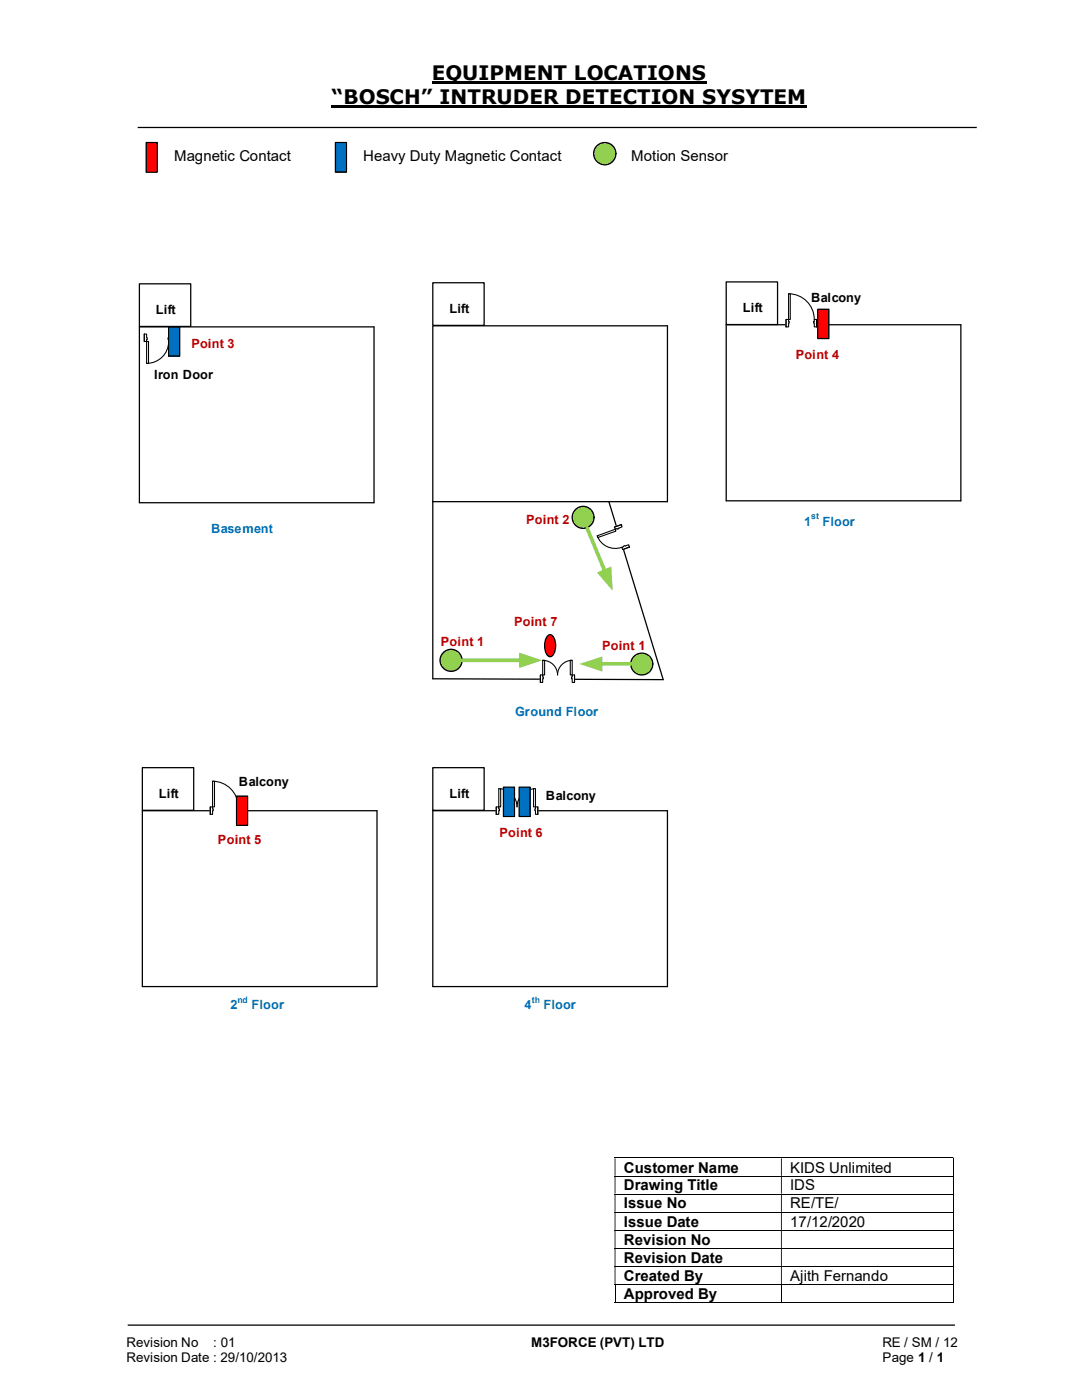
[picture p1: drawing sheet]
<svg xmlns="http://www.w3.org/2000/svg" width="216mm" height="279mm" viewBox="0 0 216 279" stroke-linecap="round" stroke-linejoin="round" font-family="sans-serif">
<path d="M86.1 16.5h54.9M66.2 21.3h94.8" fill="none" stroke="#000" stroke-width=".42"/>
<path d="M27.5 25.4h167.4M25.5 264.5h165" fill="none" stroke="#000" stroke-width=".25"/>
<g fill="none" stroke="#000" stroke-width=".2">
<path d="M122.6 231.1h67.6M122.6 234.7h67.6M122.6 238.3h67.6M190.3 231.2v3.5M190.3 234.8v3.4M190.3 238.4v3.5M122.6 241.9h67.6M122.6 245.5h67.6M122.6 249.1h67.6M122.6 252.7h67.6M122.6 256.3h67.6M122.6 260h33.2"/>
<path d="M122.7 256.4v3.7M155.9 256.4v3.7M156 260h34.2M190.3 242v3.4M190.3 245.6v3.4M190.3 249.2v3.4M190.3 252.8v3.4M190.3 256.4v3.7"/>
</g>
<g fill="#000">
<path d="M190.2 231h.2v.2h-.2zM122.6 231.2h.2v3.5h-.2zM155.8 231.2h.2v3.5h-.2z" fill-rule="evenodd"/>
<path d="M190.2 234.7h.2v.1h-.2zM122.6 234.8h.2v3.4h-.2zM155.8 234.8h.2v3.4h-.2z" fill-rule="evenodd"/>
<path d="M190.2 238.2h.2v.2h-.2zM122.6 238.4h.2v3.5h-.2zM155.8 238.4h.2v3.5h-.2z" fill-rule="evenodd"/>
<path d="M190.2 241.9h.2v.1h-.2zM122.6 242h.2v3.4h-.2zM155.8 242h.2v3.4h-.2z" fill-rule="evenodd"/>
<path d="M190.2 245.4h.2v.2h-.2zM122.6 245.6h.2v3.4h-.2zM155.8 245.6h.2v3.4h-.2z" fill-rule="evenodd"/>
<path d="M190.2 249h.2v.2h-.2zM122.6 249.2h.2v3.4h-.2zM155.8 249.2h.2v3.4h-.2z" fill-rule="evenodd"/>
<path d="M190.2 252.6h.2v.2h-.2zM122.6 252.8h.2v3.4h-.2zM155.8 252.8h.2v3.4h-.2z" fill-rule="evenodd"/>
</g>
<path d="M190.2 256.2h.2v.2h-.2zM190.2 259.9h.2v.2h-.2z" fill="#000"/>
<path d="M29.2 28.4h2.2v6h-2.2z" fill="#f00"/>
<path d="M29.2 28.4h2.2v6h-2.2zM27.8 65.2h46.8v35.1h-46.8zM86.4 100.1v35.4l45.9 .1-10.8-35.5" fill="none" stroke="#000" stroke-width=".25"/>
<path d="M27.8 56.6h10.3v8.6h-10.3z" fill="#fff"/>
<path d="M27.8 56.6h10.3v8.6h-10.3zM86.4 65h46.8v35.1h-46.8z" fill="none" stroke="#000" stroke-width=".25"/>
<path d="M86.4 56.4h10.2v8.5h-10.2z" fill="#fff"/>
<path d="M86.4 56.4h10.2v8.5h-10.2zM144.9 64.8h46.8v35.1h-46.8z" fill="none" stroke="#000" stroke-width=".25"/>
<path d="M144.9 56.3h10.3v8.5h-10.3z" fill="#fff"/>
<path d="M144.9 56.3h10.3v8.5h-10.3zM28.4 161.8h46.8v35.1h-46.8z" fill="none" stroke="#000" stroke-width=".25"/>
<path d="M28.4 153.2h10.3v8.5h-10.3z" fill="#fff"/>
<path d="M28.4 153.2h10.3v8.5h-10.3zM86.4 161.8h46.8v35.1h-46.8z" fill="none" stroke="#000" stroke-width=".25"/>
<path d="M86.4 153.2h10.2v8.5h-10.2z" fill="#fff"/>
<path d="M86.4 153.2h10.2v8.5h-10.2z" fill="none" stroke="#000" stroke-width=".25"/>
<path d="M109.2 127a.74 .74 0 0 1 .8-.3 .74 .74 0 0 1 .5 .6 3.3 3.3 0 0 1-.4 3.7 .79 .79 0 0 1-1.1-.6 3.7 3.7 0 0 1 .2-3.4z" fill-rule="evenodd" fill="#f00"/>
<path d="M109.2 127a.74 .74 0 0 1 .8-.3 .74 .74 0 0 1 .5 .6 3.3 3.3 0 0 1-.4 3.7 .79 .79 0 0 1-1.1-.6 3.7 3.7 0 0 1 .2-3.4z" fill="none" stroke="#000" stroke-width=".25"/>
<circle cx="90" cy="131.8" r="2.2" fill="#92d050"/>
<circle cx="90" cy="131.8" r="2.2" fill="none" stroke="#000" stroke-width=".25"/>
<circle cx="128.1" cy="132.5" r="2.19" fill="#92d050"/>
<circle cx="128.1" cy="132.5" r="2.19" fill="none" stroke="#000" stroke-width=".25"/>
<circle cx="116.3" cy="103.3" r="2.19" fill="#92d050"/>
<circle cx="116.3" cy="103.3" r="2.19" fill="none" stroke="#000" stroke-width=".25"/>
<path d="M107.8 134.7h6.8v1.5h-6.8z" fill="#fff"/>
<path d="M107.8 134.7h6.8v1.5h-6.8z" fill="none" stroke="#fff" stroke-width=".21"/>
<path d="M114.2 134.7v1.5h.4v-1.5zM107.8 134.7h.5v1.5h-.5z" fill-rule="evenodd" fill="#fff"/>
<path d="M108.3 135.1v-.4h-.5v1.5h.5v-.7M114.2 135.1v-.4h.4v1.5h-.4v-.7" fill="none" stroke="#000" stroke-width=".21"/>
<path d="M114 135.1v.4h.2v-.4zM108.3 135.1h.1v.4h-.1z" fill-rule="evenodd" fill="#fff"/>
<path d="M107.8 134.7v1.5M108.3 135.1h.1v.4h-.1M108.3 131.8a2.94 2.94 0 0 1 3 2.9 2.93 2.93 0 0 1 2.9-2.9M114.2 135.1h-.2v.4h.2M114.6 134.7v1.5" fill="none" stroke="#000" stroke-width=".21"/>
<path d="M108.3 131.8h.4v2.9h-.4z" fill-rule="evenodd" fill="#fff"/>
<path d="M108.3 131.8h.4v2.9h-.4z" fill="none" stroke="#000" stroke-width=".21"/>
<path d="M113.8 131.8h.4v2.9h-.4z" fill-rule="evenodd" fill="#fff"/>
<path d="M113.8 131.8h.4v2.9h-.4z" fill="none" stroke="#000" stroke-width=".21"/>
<path d="M117.2 105.5l3.5 8.5" fill="none" stroke="#92d050" stroke-width=".72"/>
<path d="M119.1 114.3l2.9-1.2 .3 4.8z" fill="#92d050"/>
<path d="M119.8 132.5h6.1" fill="none" stroke="#92d050" stroke-width=".72"/>
<path d="M115.6 132.5l4.6-1.5v3z" fill="#92d050"/>
<path d="M92 131.8h12" fill="none" stroke="#92d050" stroke-width=".72"/>
<path d="M103.6 130.3l4.6 1.5-4.6 1.5z" fill="#92d050"/>
<path d="M122.6 105.2l1.4-.6 1.6 4.6-1.4 .5z" fill-rule="evenodd" fill="#fff"/>
<path d="M122.6 105.2l1.4-.6 1.6 4.6-1.4 .5z" fill="none" stroke="#fff" stroke-width=".21"/>
<path d="M122.6 105.2l.2 .4 1.3-.4-.1-.5zM124.1 109.2l1.3-.5 .2 .5-1.4 .5z" fill-rule="evenodd" fill="#fff"/>
<path d="M123.4 105.4l.7-.2-.1-.5-1.4 .5 .2 .4 .3-.1M124.8 109l.6-.3 .2 .5-1.4 .5-.1-.5 .3-.1" fill="none" stroke="#000" stroke-width=".21"/>
<path d="M123.1 105.5v.1l.4-.1zM124.4 109h.4z" fill-rule="evenodd" fill="#fff"/>
<path d="M119.2 106.9a3.8 3.8 0 0 0 4.9 2.3M123.4 105.4l-.3 .2v-.1M124 104.7l-1.4 .5M124.8 109l-.4 .1M125.6 109.2l-1.4 .5" fill="none" stroke="#000" stroke-width=".21"/>
<path d="M119.2 106.9l3.6-1.3 .1 .4-3.6 1.3z" fill-rule="evenodd" fill="#fff"/>
<path d="M119.2 106.9l3.6-1.3 .1 .4-3.6 1.3z" fill="none" stroke="#000" stroke-width=".21"/>
<path d="M28.8 66.6h5.4v1.6h-5.4z" fill="#fff"/>
<path d="M28.8 66.6h5.4v1.6h-5.4z" fill="none" stroke="#fff" stroke-width=".21"/>
<path d="M28.8 66.7v1.5h.5v-1.5zM33.7 66.7h.5v1.5h-.5z" fill-rule="evenodd" fill="#fff"/>
<path d="M29.3 67.4v-.7h-.5v1.5h.5v-.4M33.7 67.4v-.7h.5v1.5h-.5v-.4" fill="none" stroke="#000" stroke-width=".21"/>
<path d="M29.3 67.4v.4h.1v-.4zM33.5 67.4h.2v.4h-.2z" fill-rule="evenodd" fill="#fff"/>
<path d="M28.8 66.7v1.5M29.3 67.4h.1v.4h-.1M33.7 67.4h-.2v.4h.2M33.7 68.2a4.4 4.4 0 0 1-4.4 4.3M34.2 66.7v1.5" fill="none" stroke="#000" stroke-width=".21"/>
<path d="M29.3 68.2h.3v4.3h-.3z" fill-rule="evenodd" fill="#fff"/>
<path d="M29.3 68.2h.3v4.3h-.3z" fill="none" stroke="#000" stroke-width=".21"/>
<path d="M33.7 65.2h2.2v5.9h-2.2z" fill="#0070c0"/>
<path d="M33.7 65.2h2.2v5.9h-2.2z" fill="none" stroke="#000" stroke-width=".25"/>
<path d="M99 161h8.3v1.6h-8.3z" fill="#fff"/>
<path d="M99 161h8.3v1.6h-8.3z" fill="none" stroke="#fff" stroke-width=".21"/>
<path d="M106.8 161v1.5h.5v-1.5zM99 161h.5v1.5h-.5z" fill-rule="evenodd" fill="#fff"/>
<path d="M99.5 161.4v-.4h-.5v1.5h.5v-.7M106.8 161.4v-.4h.5v1.5h-.5v-.7" fill="none" stroke="#000" stroke-width=".21"/>
<path d="M106.7 161.4v.4h.1v-.4zM99.5 161.4h.2v.4h-.2z" fill-rule="evenodd" fill="#fff"/>
<path d="M99.5 157.4a3.6 3.6 0 0 1 3.7 3.6 3.7 3.7 0 0 1 3.6-3.6M99 161v1.5M99.5 161.4h.2v.4h-.2M106.8 161.4h-.1v.4h.1M107.3 161v1.5" fill="none" stroke="#000" stroke-width=".21"/>
<path d="M99.5 157.4h.4v3.6h-.4z" fill-rule="evenodd" fill="#fff"/>
<path d="M99.5 157.4h.4v3.6h-.4z" fill="none" stroke="#000" stroke-width=".21"/>
<path d="M106.5 157.4h.3v3.6h-.3z" fill-rule="evenodd" fill="#fff"/>
<path d="M106.5 157.4h.3v3.6h-.3z" fill="none" stroke="#000" stroke-width=".21"/>
<path d="M42 161h6v1.6h-6z" fill="#fff"/>
<path d="M42 161h6v1.6h-6z" fill="none" stroke="#fff" stroke-width=".21"/>
<path d="M42 161h.4v1.5h-.4zM47.5 161v1.5h.5v-1.5z" fill-rule="evenodd" fill="#fff"/>
<path d="M42.4 161.4v-.4h-.4v1.5h.4v-.7M47.5 161.4v-.4h.5v1.5h-.5v-.7" fill="none" stroke="#000" stroke-width=".21"/>
<path d="M42.4 161.4h.1v.4h-.1zM47.5 161.4v.4z" fill-rule="evenodd" fill="#fff"/>
<path d="M42.4 155.9a5.1 5.1 0 0 1 5.1 5.1M42 161v1.5M42.4 161.4h.1v.4h-.1M47.5 161.4v.4M48 161v1.5" fill="none" stroke="#000" stroke-width=".21"/>
<path d="M42.4 155.9h.4v5.1h-.4z" fill-rule="evenodd" fill="#fff"/>
<path d="M42.4 155.9h.4v5.1h-.4z" fill="none" stroke="#000" stroke-width=".21"/>
<path d="M156.8 63.7h6.1v1.6h-6.1z" fill="#fff"/>
<path d="M156.8 63.7h6.1v1.6h-6.1z" fill="none" stroke="#fff" stroke-width=".21"/>
<path d="M156.8 63.8h.6v1.4h-.6zM162.5 63.8v1.4h.4v-1.4z" fill-rule="evenodd" fill="#fff"/>
<path d="M157.4 64.1v-.3h-.6v1.4h.6v-.7M162.5 64.1v-.3h.4v1.4h-.4v-.7" fill="none" stroke="#000" stroke-width=".21"/>
<path d="M157.4 64.1h.1v.4h-.1zM162.3 64.1v.4h.2v-.4z" fill-rule="evenodd" fill="#fff"/>
<path d="M157.4 58.6a5.1 5.1 0 0 1 5.1 5.2M156.8 63.8v1.4M157.4 64.1h.1v.4h-.1M162.5 64.1h-.2v.4h.2M162.9 63.8v1.4" fill="none" stroke="#000" stroke-width=".21"/>
<path d="M157.4 58.6h.3v5.2h-.3z" fill-rule="evenodd" fill="#fff"/>
<path d="M157.4 58.6h.3v5.2h-.3z" fill="none" stroke="#000" stroke-width=".21"/>
<path d="M163.2 61.7h2.2v5.9h-2.2z" fill="#f00"/>
<path d="M163.2 61.7h2.2v5.9h-2.2z" fill="none" stroke="#000" stroke-width=".25"/>
<path d="M47.2 158.9h2.2v5.8h-2.2z" fill="#f00"/>
<path d="M47.2 158.9h2.2v5.8h-2.2z" fill="none" stroke="#000" stroke-width=".25"/>
<path d="M100.5 157.1h2.2v5.8h-2.2z" fill="#0070c0"/>
<path d="M100.5 157.1h2.2v5.8h-2.2z" fill="none" stroke="#000" stroke-width=".25"/>
<path d="M103.6 157.1h2.2v5.8h-2.2z" fill="#0070c0"/>
<path d="M103.6 157.1h2.2v5.8h-2.2z" fill="none" stroke="#000" stroke-width=".25"/>
<path d="M66.9 28.4h2.2v6h-2.2z" fill="#0070c0"/>
<path d="M66.9 28.4h2.2v6h-2.2z" fill="none" stroke="#000" stroke-width=".25"/>
<circle cx="120.7" cy="30.7" r="2.22" fill="#92d050"/>
<circle cx="120.7" cy="30.7" r="2.22" fill="none" stroke="#000" stroke-width=".25"/>
<g font-size="4">
<text x="86.1" y="16">EQUIPMENT LOCATIONS</text>
<text x="66.2" y="20.8">“BOSCH” INTRUDER DETECTION SYSYTEM</text>
</g>
<g font-size="3">
<text x="34.8" y="32.1">Magnetic Contact</text>
<text x="72.5" y="32.1">Heavy Duty Magnetic Contact</text>
<text x="126" y="32.1">Motion Sensor</text>
<text x="124.5" y="234">Customer Name</text>
<text x="124.5" y="237.6">Drawing Title</text>
<text x="157.7" y="234">KIDS Unlimited</text>
<text x="157.7" y="237.6">IDS</text>
<text x="124.5" y="241.2">Issue No</text>
<text x="124.5" y="244.8">Issue Date</text>
<text x="157.7" y="241.2">RE/TE/</text>
<text x="157.7" y="244.8">17/12/2020</text>
<text x="124.5" y="248.4">Revision No</text>
<text x="124.5" y="252">Revision Date</text>
<text x="124.5" y="255.6">Created By</text>
<text x="157.7" y="255.6">Ajith Fernando</text>
<text x="124.5" y="259.2">Approved By</text>
</g>
<g font-size="2.7">
<text x="25.2" y="268.8">Revision No</text>
<text x="42.6" y="268.8">: 01</text>
<text x="106" y="268.8">M3FORCE (PVT) LTD</text>
<text x="176.1" y="268.8">RE / SM / 12</text>
<text x="25.2" y="271.8">Revision Date : 29/10/2013</text>
<text x="176.1" y="271.8">Page 1 / 1</text>
</g>
<g font-size="2.5">
<text x="31.1" y="62.7">Lift</text>
<text x="89.7" y="62.5">Lift</text>
<text x="148.3" y="62.4">Lift</text>
<text x="161.8" y="60.2">Balcony</text>
<text x="30.8" y="75.7">Iron Door</text>
<text x="31.7" y="159.3">Lift</text>
<text x="47.7" y="156.8">Balcony</text>
<text x="89.7" y="159.3">Lift</text>
<text x="108.9" y="159.7">Balcony</text>
</g>
<g font-size="2.5" fill="#c00000">
<text x="38.2" y="69.4">Point 3</text>
<text x="158.8" y="71.6">Point 4</text>
<text x="105" y="104.5">Point 2</text>
<text x="102.6" y="125">Point 7</text>
<text x="88" y="129">Point 1</text>
<text x="120.2" y="129.8">Point 1</text>
<text x="99.7" y="167">Point 6</text>
<text x="43.5" y="168.5">Point 5</text>
</g>
<g font-size="2.5" fill="#0070c0">
<text x="42.1" y="106.3">Basement</text>
<text x="160.4" y="104.9">1</text>
<text x="164.1" y="104.9">Floor</text>
<text x="102.8" y="142.9">Ground Floor</text>
<text x="46" y="201.5">2</text>
<text x="50.2" y="201.5">Floor</text>
<text x="104.7" y="201.5">4</text>
<text x="108.4" y="201.5">Floor</text>
</g>
<g font-size="1.8" fill="#0070c0">
<text x="161.9" y="103.6">st</text>
<text x="47.4" y="200.2">nd</text>
<text x="106.1" y="200.2">th</text>
</g>
</svg>
